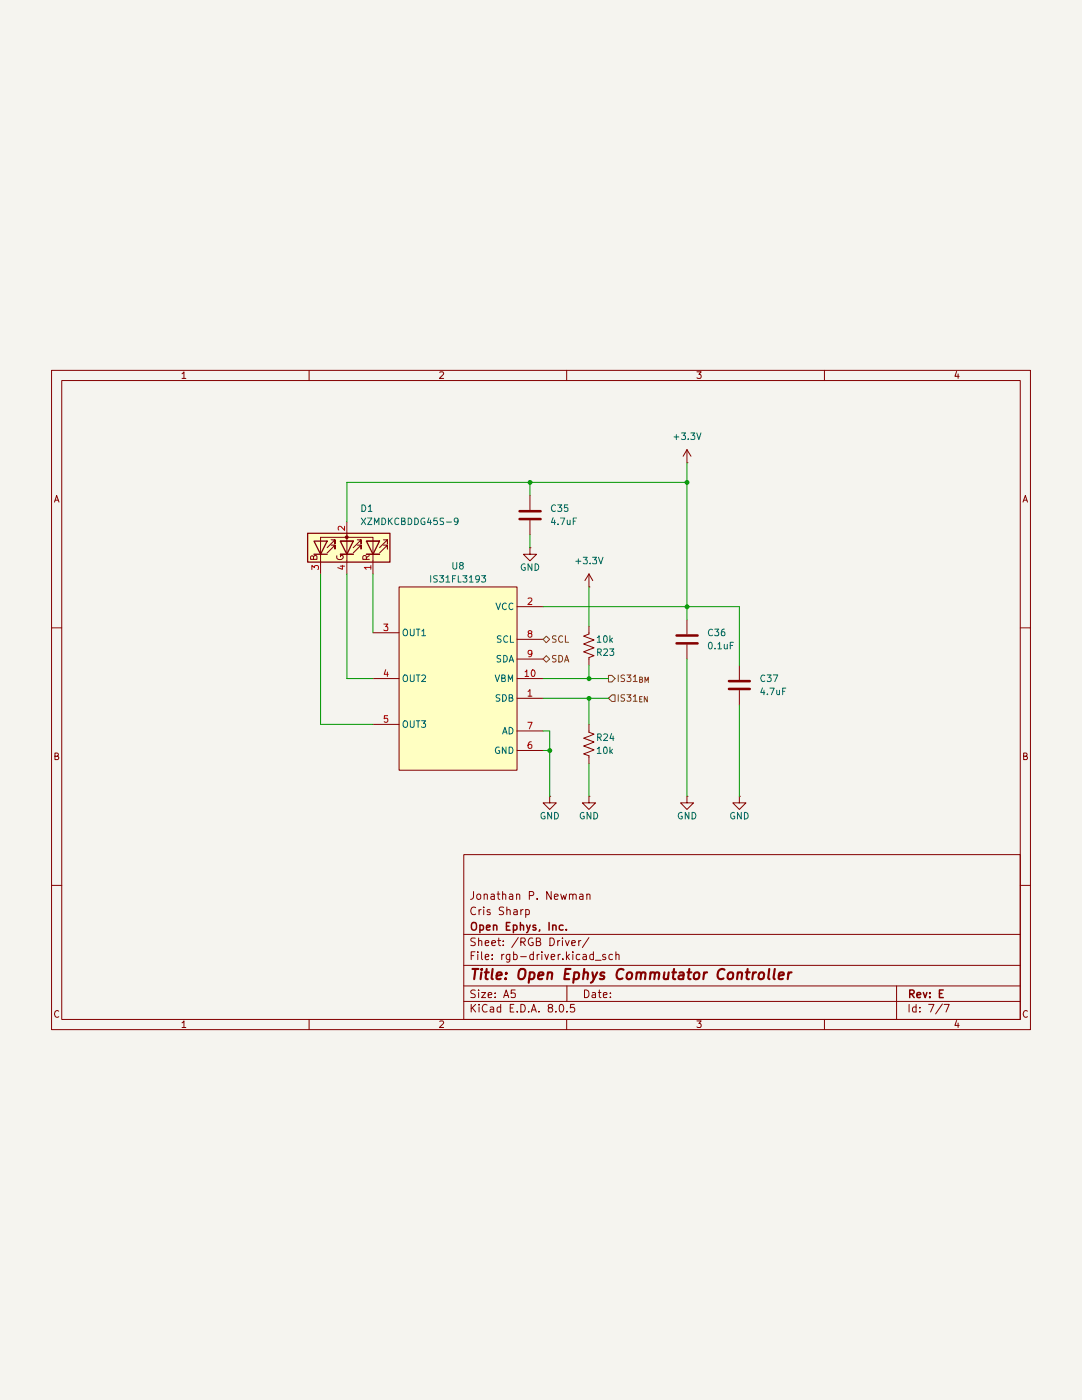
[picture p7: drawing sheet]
(kicad_sch
 (version 20231120)
 (generator "eeschema")
 (generator_version "8.0")
 (paper "A5")
 (title_block
  (title "Open Ephys Commutator Controller")
  (rev "E")
  (company "Open Ephys, Inc.")
  (comment 1 "Cris Sharp")
  (comment 2 "Jonathan P. Newman"))
 (lib_symbols
  (symbol "Device:C"
   (pin_numbers hide)
   (pin_names
    (offset 0.254)) (exclude_from_sim no) (in_bom yes) (on_board yes)
   (property "Reference" "C" (at 0.635 2.54 0) (effects (font (size 1.27 1.27)) (justify left)))
   (property "Value" "C" (at 0.635 -2.54 0) (effects (font (size 1.27 1.27)) (justify left)))
   (property "Footprint" "" (at 0.9652 -3.81 0) (effects (font (size 1.27 1.27)) (hide yes)))
   (property "Datasheet" "~" (at 0 0 0) (effects (font (size 1.27 1.27)) (hide yes)))
   (property "Description" "Unpolarized capacitor" (at 0 0 0) (effects (font (size 1.27 1.27)) (hide yes)))
   (symbol "C_0_1"
    (polyline (pts (xy -2.032 -0.762) (xy 2.032 -0.762)) (stroke (width 0.508) (type default)) (fill (type none)))
    (polyline (pts (xy -2.032 0.762) (xy 2.032 0.762)) (stroke (width 0.508) (type default)) (fill (type none))))
   (symbol "C_1_1"
    (pin passive line (at 0 3.81 270) (length 2.794) (name "~" (effects (font (size 1.27 1.27)))) (number "1" (effects (font (size 1.27 1.27)))))
    (pin passive line (at 0 -3.81 90) (length 2.794) (name "~" (effects (font (size 1.27 1.27)))) (number "2" (effects (font (size 1.27 1.27)))))))
  (symbol "Device:LED_RABG"
   (pin_names
    (offset 0) hide) (exclude_from_sim no) (in_bom yes) (on_board yes)
   (property "Reference" "D" (at 0 9.398 0) (effects (font (size 1.27 1.27))))
   (property "Value" "LED_RABG" (at 0 -8.89 0) (effects (font (size 1.27 1.27))))
   (property "Footprint" "" (at 0 -1.27 0) (effects (font (size 1.27 1.27)) (hide yes)))
   (property "Datasheet" "~" (at 0 -1.27 0) (effects (font (size 1.27 1.27)) (hide yes)))
   (property "Description" "RGB LED, red/anode/blue/green" (at 0 0 0) (effects (font (size 1.27 1.27)) (hide yes)))
   (symbol "LED_RABG_0_0"
    (text "B" (at -1.905 -6.35 0) (effects (font (size 1.27 1.27))))
    (text "G" (at -1.905 -1.27 0) (effects (font (size 1.27 1.27))))
    (text "R" (at -1.905 3.81 0) (effects (font (size 1.27 1.27)))))
   (symbol "LED_RABG_0_1"
    (polyline (pts (xy -1.27 -5.08) (xy -2.54 -5.08)) (stroke (width 0) (type default)) (fill (type none)))
    (polyline (pts (xy -1.27 -5.08) (xy 1.27 -5.08)) (stroke (width 0) (type default)) (fill (type none)))
    (polyline (pts (xy -1.27 -3.81) (xy -1.27 -6.35)) (stroke (width 0.254) (type default)) (fill (type none)))
    (polyline (pts (xy -1.27 0) (xy -2.54 0)) (stroke (width 0) (type default)) (fill (type none)))
    (polyline (pts (xy -1.27 1.27) (xy -1.27 -1.27)) (stroke (width 0.254) (type default)) (fill (type none)))
    (polyline (pts (xy -1.27 5.08) (xy -2.54 5.08)) (stroke (width 0) (type default)) (fill (type none)))
    (polyline (pts (xy -1.27 5.08) (xy 1.27 5.08)) (stroke (width 0) (type default)) (fill (type none)))
    (polyline (pts (xy -1.27 6.35) (xy -1.27 3.81)) (stroke (width 0.254) (type default)) (fill (type none)))
    (polyline (pts (xy 1.27 0) (xy -1.27 0)) (stroke (width 0) (type default)) (fill (type none)))
    (polyline (pts (xy 1.27 0) (xy 2.54 0)) (stroke (width 0) (type default)) (fill (type none)))
    (polyline (pts (xy -1.27 1.27) (xy -1.27 -1.27) (xy -1.27 -1.27)) (stroke (width 0) (type default)) (fill (type none)))
    (polyline (pts (xy -1.27 6.35) (xy -1.27 3.81) (xy -1.27 3.81)) (stroke (width 0) (type default)) (fill (type none)))
    (polyline (pts (xy 1.27 -5.08) (xy 2.032 -5.08) (xy 2.032 5.08) (xy 1.27 5.08)) (stroke (width 0) (type default)) (fill (type none)))
    (polyline (pts (xy 1.27 -3.81) (xy 1.27 -6.35) (xy -1.27 -5.08) (xy 1.27 -3.81)) (stroke (width 0.254) (type default)) (fill (type none)))
    (polyline (pts (xy 1.27 1.27) (xy 1.27 -1.27) (xy -1.27 0) (xy 1.27 1.27)) (stroke (width 0.254) (type default)) (fill (type none)))
    (polyline (pts (xy 1.27 6.35) (xy 1.27 3.81) (xy -1.27 5.08) (xy 1.27 6.35)) (stroke (width 0.254) (type default)) (fill (type none)))
    (polyline (pts (xy -1.016 -3.81) (xy 0.508 -2.286) (xy -0.254 -2.286) (xy 0.508 -2.286) (xy 0.508 -3.048)) (stroke (width 0) (type default)) (fill (type none)))
    (polyline (pts (xy -1.016 1.27) (xy 0.508 2.794) (xy -0.254 2.794) (xy 0.508 2.794) (xy 0.508 2.032)) (stroke (width 0) (type default)) (fill (type none)))
    (polyline (pts (xy -1.016 6.35) (xy 0.508 7.874) (xy -0.254 7.874) (xy 0.508 7.874) (xy 0.508 7.112)) (stroke (width 0) (type default)) (fill (type none)))
    (polyline (pts (xy 0 -3.81) (xy 1.524 -2.286) (xy 0.762 -2.286) (xy 1.524 -2.286) (xy 1.524 -3.048)) (stroke (width 0) (type default)) (fill (type none)))
    (polyline (pts (xy 0 1.27) (xy 1.524 2.794) (xy 0.762 2.794) (xy 1.524 2.794) (xy 1.524 2.032)) (stroke (width 0) (type default)) (fill (type none)))
    (polyline (pts (xy 0 6.35) (xy 1.524 7.874) (xy 0.762 7.874) (xy 1.524 7.874) (xy 1.524 7.112)) (stroke (width 0) (type default)) (fill (type none)))
    (rectangle (start 1.27 -1.27) (end 1.27 1.27) (stroke (width 0) (type default)) (fill (type none)))
    (rectangle (start 1.27 1.27) (end 1.27 1.27) (stroke (width 0) (type default)) (fill (type none)))
    (rectangle (start 1.27 3.81) (end 1.27 6.35) (stroke (width 0) (type default)) (fill (type none)))
    (rectangle (start 1.27 6.35) (end 1.27 6.35) (stroke (width 0) (type default)) (fill (type none)))
    (circle (center 2.032 0) (radius 0.254) (stroke (width 0) (type default)) (fill (type outline)))
    (rectangle (start 2.794 8.382) (end -2.794 -7.62) (stroke (width 0.254) (type default)) (fill (type background))))
   (symbol "LED_RABG_1_1"
    (pin passive line (at -5.08 5.08 0) (length 2.54) (name "RK" (effects (font (size 1.27 1.27)))) (number "1" (effects (font (size 1.27 1.27)))))
    (pin passive line (at 5.08 0 180) (length 2.54) (name "A" (effects (font (size 1.27 1.27)))) (number "2" (effects (font (size 1.27 1.27)))))
    (pin passive line (at -5.08 -5.08 0) (length 2.54) (name "BK" (effects (font (size 1.27 1.27)))) (number "3" (effects (font (size 1.27 1.27)))))
    (pin passive line (at -5.08 0 0) (length 2.54) (name "GK" (effects (font (size 1.27 1.27)))) (number "4" (effects (font (size 1.27 1.27)))))))
  (symbol "Device:R_US"
   (pin_numbers hide)
   (pin_names
    (offset 0)) (exclude_from_sim no) (in_bom yes) (on_board yes)
   (property "Reference" "R" (at 2.54 0 90) (effects (font (size 1.27 1.27))))
   (property "Value" "R_US" (at -2.54 0 90) (effects (font (size 1.27 1.27))))
   (property "Footprint" "" (at 1.016 -0.254 90) (effects (font (size 1.27 1.27)) (hide yes)))
   (property "Datasheet" "~" (at 0 0 0) (effects (font (size 1.27 1.27)) (hide yes)))
   (property "Description" "Resistor, US symbol" (at 0 0 0) (effects (font (size 1.27 1.27)) (hide yes)))
   (symbol "R_US_0_1"
    (polyline (pts (xy 0 -2.286) (xy 0 -2.54)) (stroke (width 0) (type default)) (fill (type none)))
    (polyline (pts (xy 0 2.286) (xy 0 2.54)) (stroke (width 0) (type default)) (fill (type none)))
    (polyline (pts (xy 0 -0.762) (xy 1.016 -1.143) (xy 0 -1.524) (xy -1.016 -1.905) (xy 0 -2.286)) (stroke (width 0) (type default)) (fill (type none)))
    (polyline (pts (xy 0 0.762) (xy 1.016 0.381) (xy 0 0) (xy -1.016 -0.381) (xy 0 -0.762)) (stroke (width 0) (type default)) (fill (type none)))
    (polyline (pts (xy 0 2.286) (xy 1.016 1.905) (xy 0 1.524) (xy -1.016 1.143) (xy 0 0.762)) (stroke (width 0) (type default)) (fill (type none))))
   (symbol "R_US_1_1"
    (pin passive line (at 0 3.81 270) (length 1.27) (name "~" (effects (font (size 1.27 1.27)))) (number "1" (effects (font (size 1.27 1.27)))))
    (pin passive line (at 0 -3.81 90) (length 1.27) (name "~" (effects (font (size 1.27 1.27)))) (number "2" (effects (font (size 1.27 1.27)))))))
  (symbol "open-ephys:IS31FL3193" (exclude_from_sim no) (in_bom yes) (on_board yes)
   (property "Reference" "U" (at 0 21.59 0) (effects (font (size 1.27 1.27))))
   (property "Value" "IS31FL3193" (at 0 19.05 0) (effects (font (size 1.27 1.27))))
   (property "Footprint" "Package_DFN_QFN:DFN-10-1EP_3x3mm_P0.5mm_EP1.65x2.38mm" (at 0 0 0) (effects (font (size 1.27 1.27)) (hide yes)))
   (property "Datasheet" "https://lumissil.com/assets/pdf/core/IS31FL3193_DS.pdf" (at 0 0 0) (effects (font (size 1.27 1.27)) (hide yes)))
   (property "Description" "3-CHANNEL LED DRIVER " (at 0 0 0) (effects (font (size 1.27 1.27)) (hide yes)))
   (symbol "IS31FL3193_0_1"
    (rectangle (start -11.43 17.78) (end 11.43 -17.78) (stroke (width 0) (type default)) (fill (type background))))
   (symbol "IS31FL3193_1_0"
    (pin passive line (at 16.51 -13.97 180) (length 5.08) hide (name "GND" (effects (font (size 1.27 1.27)))) (number "11" (effects (font (size 1.27 1.27))))))
   (symbol "IS31FL3193_1_1"
    (pin input line (at 16.51 -3.81 180) (length 5.08) (name "SDB" (effects (font (size 1.27 1.27)))) (number "1" (effects (font (size 1.27 1.27)))))
    (pin open_collector line (at 16.51 0 180) (length 5.08) (name "VBM" (effects (font (size 1.27 1.27)))) (number "10" (effects (font (size 1.27 1.27)))))
    (pin power_in line (at 16.51 13.97 180) (length 5.08) (name "VCC" (effects (font (size 1.27 1.27)))) (number "2" (effects (font (size 1.27 1.27)))))
    (pin input line (at -16.51 8.89 0) (length 5.08) (name "OUT1" (effects (font (size 1.27 1.27)))) (number "3" (effects (font (size 1.27 1.27)))))
    (pin input line (at -16.51 0 0) (length 5.08) (name "OUT2" (effects (font (size 1.27 1.27)))) (number "4" (effects (font (size 1.27 1.27)))))
    (pin input line (at -16.51 -8.89 0) (length 5.08) (name "OUT3" (effects (font (size 1.27 1.27)))) (number "5" (effects (font (size 1.27 1.27)))))
    (pin power_in line (at 16.51 -13.97 180) (length 5.08) (name "GND" (effects (font (size 1.27 1.27)))) (number "6" (effects (font (size 1.27 1.27)))))
    (pin input line (at 16.51 -10.16 180) (length 5.08) (name "AD" (effects (font (size 1.27 1.27)))) (number "7" (effects (font (size 1.27 1.27)))))
    (pin open_collector line (at 16.51 7.62 180) (length 5.08) (name "SCL" (effects (font (size 1.27 1.27)))) (number "8" (effects (font (size 1.27 1.27)))))
    (pin open_collector line (at 16.51 3.81 180) (length 5.08) (name "SDA" (effects (font (size 1.27 1.27)))) (number "9" (effects (font (size 1.27 1.27)))))))
  (symbol "power:+3.3V"
   (power)
   (pin_numbers hide)
   (pin_names
    (offset 0) hide) (exclude_from_sim no) (in_bom yes) (on_board yes)
   (property "Reference" "#PWR" (at 0 -3.81 0) (effects (font (size 1.27 1.27)) (hide yes)))
   (property "Value" "+3.3V" (at 0 3.556 0) (effects (font (size 1.27 1.27))))
   (property "Footprint" "" (at 0 0 0) (effects (font (size 1.27 1.27)) (hide yes)))
   (property "Datasheet" "" (at 0 0 0) (effects (font (size 1.27 1.27)) (hide yes)))
   (property "Description" "Power symbol creates a global label with name \"+3.3V\"" (at 0 0 0) (effects (font (size 1.27 1.27)) (hide yes)))
   (symbol "+3.3V_0_1"
    (polyline (pts (xy -0.762 1.27) (xy 0 2.54)) (stroke (width 0) (type default)) (fill (type none)))
    (polyline (pts (xy 0 0) (xy 0 2.54)) (stroke (width 0) (type default)) (fill (type none)))
    (polyline (pts (xy 0 2.54) (xy 0.762 1.27)) (stroke (width 0) (type default)) (fill (type none))))
   (symbol "+3.3V_1_1"
    (pin power_in line (at 0 0 90) (length 0) (name "~" (effects (font (size 1.27 1.27)))) (number "1" (effects (font (size 1.27 1.27)))))))
  (symbol "power:GND"
   (power)
   (pin_numbers hide)
   (pin_names
    (offset 0) hide) (exclude_from_sim no) (in_bom yes) (on_board yes)
   (property "Reference" "#PWR" (at 0 -6.35 0) (effects (font (size 1.27 1.27)) (hide yes)))
   (property "Value" "GND" (at 0 -3.81 0) (effects (font (size 1.27 1.27))))
   (property "Footprint" "" (at 0 0 0) (effects (font (size 1.27 1.27)) (hide yes)))
   (property "Datasheet" "" (at 0 0 0) (effects (font (size 1.27 1.27)) (hide yes)))
   (property "Description" "Power symbol creates a global label with name \"GND\" , ground" (at 0 0 0) (effects (font (size 1.27 1.27)) (hide yes)))
   (symbol "GND_0_1"
    (polyline (pts (xy 0 0) (xy 0 -1.27) (xy 1.27 -1.27) (xy 0 -2.54) (xy -1.27 -1.27) (xy 0 -1.27)) (stroke (width 0) (type default)) (fill (type none))))
   (symbol "GND_1_1"
    (pin power_in line (at 0 0 270) (length 0) (name "~" (effects (font (size 1.27 1.27)))) (number "1" (effects (font (size 1.27 1.27))))))))
 (junction
  (at 106.68 83.82)
  (diameter 0)
  (color 0 0 0 0))
 (junction
  (at 133.35 31.75)
  (diameter 0)
  (color 0 0 0 0))
 (junction
  (at 133.35 55.88)
  (diameter 0)
  (color 0 0 0 0))
 (junction
  (at 114.3 69.85)
  (diameter 0)
  (color 0 0 0 0))
 (junction
  (at 114.3 73.66)
  (diameter 0)
  (color 0 0 0 0))
 (junction
  (at 102.87 31.75)
  (diameter 0)
  (color 0 0 0 0))
 (wire
  (pts (xy 62.23 78.74) (xy 72.39 78.74))
  (stroke (width 0) (type default)))
 (wire
  (pts (xy 143.51 55.88) (xy 143.51 67.31))
  (stroke (width 0) (type default)))
 (wire
  (pts (xy 102.87 31.75) (xy 67.31 31.75))
  (stroke (width 0) (type default)))
 (wire
  (pts (xy 106.68 83.82) (xy 106.68 92.71))
  (stroke (width 0) (type default)))
 (wire
  (pts (xy 114.3 67.31) (xy 114.3 69.85))
  (stroke (width 0) (type default)))
 (wire
  (pts (xy 102.87 31.75) (xy 102.87 34.29))
  (stroke (width 0) (type default)))
 (wire
  (pts (xy 72.39 49.53) (xy 72.39 60.96))
  (stroke (width 0) (type default)))
 (wire
  (pts (xy 67.31 69.85) (xy 72.39 69.85))
  (stroke (width 0) (type default)))
 (wire
  (pts (xy 105.41 55.88) (xy 133.35 55.88))
  (stroke (width 0) (type default)))
 (wire
  (pts (xy 114.3 92.71) (xy 114.3 86.36))
  (stroke (width 0) (type default)))
 (wire
  (pts (xy 105.41 69.85) (xy 114.3 69.85))
  (stroke (width 0) (type default)))
 (wire
  (pts (xy 114.3 69.85) (xy 118.11 69.85))
  (stroke (width 0) (type default)))
 (wire
  (pts (xy 105.41 83.82) (xy 106.68 83.82))
  (stroke (width 0) (type default)))
 (wire
  (pts (xy 106.68 80.01) (xy 106.68 83.82))
  (stroke (width 0) (type default)))
 (wire
  (pts (xy 133.35 55.88) (xy 133.35 31.75))
  (stroke (width 0) (type default)))
 (wire
  (pts (xy 102.87 31.75) (xy 133.35 31.75))
  (stroke (width 0) (type default)))
 (wire
  (pts (xy 114.3 73.66) (xy 105.41 73.66))
  (stroke (width 0) (type default)))
 (wire
  (pts (xy 62.23 49.53) (xy 62.23 78.74))
  (stroke (width 0) (type default)))
 (wire
  (pts (xy 114.3 78.74) (xy 114.3 73.66))
  (stroke (width 0) (type default)))
 (wire
  (pts (xy 133.35 31.75) (xy 133.35 27.94))
  (stroke (width 0) (type default)))
 (wire
  (pts (xy 102.87 41.91) (xy 102.87 44.45))
  (stroke (width 0) (type default)))
 (wire
  (pts (xy 143.51 74.93) (xy 143.51 92.71))
  (stroke (width 0) (type default)))
 (wire
  (pts (xy 105.41 80.01) (xy 106.68 80.01))
  (stroke (width 0) (type default)))
 (wire
  (pts (xy 67.31 31.75) (xy 67.31 39.37))
  (stroke (width 0) (type default)))
 (wire
  (pts (xy 114.3 52.07) (xy 114.3 59.69))
  (stroke (width 0) (type default)))
 (wire
  (pts (xy 133.35 55.88) (xy 143.51 55.88))
  (stroke (width 0) (type default)))
 (wire
  (pts (xy 67.31 49.53) (xy 67.31 69.85))
  (stroke (width 0) (type default)))
 (wire
  (pts (xy 133.35 66.04) (xy 133.35 92.71))
  (stroke (width 0) (type default)))
 (wire
  (pts (xy 133.35 55.88) (xy 133.35 58.42))
  (stroke (width 0) (type default)))
 (wire
  (pts (xy 114.3 73.66) (xy 118.11 73.66))
  (stroke (width 0) (type default)))
 (hierarchical_label "SCL"
  (shape bidirectional)
  (at 105.41 62.23 0)
  (fields_autoplaced yes)
  (effects (font (size 1.27 1.27)) (justify left)))
 (hierarchical_label "IS31_{BM}"
  (shape output)
  (at 118.11 69.85 0)
  (fields_autoplaced yes)
  (effects (font (size 1.27 1.27)) (justify left)))
 (hierarchical_label "IS31_{EN}"
  (shape input)
  (at 118.11 73.66 0)
  (fields_autoplaced yes)
  (effects (font (size 1.27 1.27)) (justify left)))
 (hierarchical_label "SDA"
  (shape bidirectional)
  (at 105.41 66.04 0)
  (fields_autoplaced yes)
  (effects (font (size 1.27 1.27)) (justify left)))
 (symbol
  (lib_id "Device:C")
  (at 102.87 38.1 0)
  (unit 1)
  (exclude_from_sim no)
  (in_bom yes)
  (on_board yes)
  (dnp no)
  (property "Reference" "C35" (at 106.68 36.83 0) (effects (font (size 1.27 1.27)) (justify left)))
  (property "Value" "4.7uF" (at 106.68 39.37 0) (effects (font (size 1.27 1.27)) (justify left)))
  (property "Footprint" "Capacitor_SMD:C_0805_2012Metric" (at 103.8352 41.91 0) (effects (font (size 1.27 1.27)) (hide yes)))
  (property "Datasheet" "~" (at 102.87 38.1 0) (effects (font (size 1.27 1.27)) (hide yes)))
  (property "Description" "Unpolarized capacitor" (at 102.87 38.1 0) (effects (font (size 1.27 1.27)) (hide yes)))
  (pin "1")
  (pin "2"))
 (symbol
  (lib_id "Device:R_US")
  (at 114.3 63.5 0)
  (mirror x)
  (unit 1)
  (exclude_from_sim no)
  (in_bom yes)
  (on_board yes)
  (dnp no)
  (property "Reference" "R23" (at 115.57 64.77 0) (effects (font (size 1.27 1.27)) (justify left)))
  (property "Value" "10k" (at 115.57 62.23 0) (effects (font (size 1.27 1.27)) (justify left)))
  (property "Footprint" "Resistor_SMD:R_0603_1608Metric" (at 115.316 63.246 90) (effects (font (size 1.27 1.27)) (hide yes)))
  (property "Datasheet" "~" (at 114.3 63.5 0) (effects (font (size 1.27 1.27)) (hide yes)))
  (property "Description" "Resistor, US symbol" (at 114.3 63.5 0) (effects (font (size 1.27 1.27)) (hide yes)))
  (pin "1")
  (pin "2"))
 (symbol
  (lib_id "Device:C")
  (at 133.35 62.23 0)
  (unit 1)
  (exclude_from_sim no)
  (in_bom yes)
  (on_board yes)
  (dnp no)
  (fields_autoplaced yes)
  (property "Reference" "C36" (at 137.16 60.96 0) (effects (font (size 1.27 1.27)) (justify left)))
  (property "Value" "0.1uF" (at 137.16 63.5 0) (effects (font (size 1.27 1.27)) (justify left)))
  (property "Footprint" "Capacitor_SMD:C_0402_1005Metric" (at 134.3152 66.04 0) (effects (font (size 1.27 1.27)) (hide yes)))
  (property "Datasheet" "~" (at 133.35 62.23 0) (effects (font (size 1.27 1.27)) (hide yes)))
  (property "Description" "Unpolarized capacitor" (at 133.35 62.23 0) (effects (font (size 1.27 1.27)) (hide yes)))
  (property "Voltage" "50V" (at 133.35 62.23 0) (effects (font (size 1.27 1.27)) (hide yes)))
  (pin "1")
  (pin "2"))
 (symbol
  (lib_id "power:GND")
  (at 106.68 92.71 0)
  (unit 1)
  (exclude_from_sim no)
  (in_bom yes)
  (on_board yes)
  (dnp no)
  (property "Reference" "#PWR072" (at 106.68 99.06 0) (effects (font (size 1.27 1.27)) (hide yes)))
  (property "Value" "GND" (at 106.68 96.52 0) (effects (font (size 1.27 1.27))))
  (property "Footprint" "" (at 106.68 92.71 0) (effects (font (size 1.27 1.27)) (hide yes)))
  (property "Datasheet" "" (at 106.68 92.71 0) (effects (font (size 1.27 1.27)) (hide yes)))
  (property "Description" "Power symbol creates a global label with name \"GND\" , ground" (at 106.68 92.71 0) (effects (font (size 1.27 1.27)) (hide yes)))
  (pin "1"))
 (symbol
  (lib_id "Device:C")
  (at 143.51 71.12 0)
  (unit 1)
  (exclude_from_sim no)
  (in_bom yes)
  (on_board yes)
  (dnp no)
  (fields_autoplaced yes)
  (property "Reference" "C37" (at 147.32 69.85 0) (effects (font (size 1.27 1.27)) (justify left)))
  (property "Value" "4.7uF" (at 147.32 72.39 0) (effects (font (size 1.27 1.27)) (justify left)))
  (property "Footprint" "Capacitor_SMD:C_0805_2012Metric" (at 144.4752 74.93 0) (effects (font (size 1.27 1.27)) (hide yes)))
  (property "Datasheet" "~" (at 143.51 71.12 0) (effects (font (size 1.27 1.27)) (hide yes)))
  (property "Description" "Unpolarized capacitor" (at 143.51 71.12 0) (effects (font (size 1.27 1.27)) (hide yes)))
  (pin "1")
  (pin "2"))
 (symbol
  (lib_id "Device:R_US")
  (at 114.3 82.55 0)
  (unit 1)
  (exclude_from_sim no)
  (in_bom yes)
  (on_board yes)
  (dnp no)
  (property "Reference" "R24" (at 115.57 81.28 0) (effects (font (size 1.27 1.27)) (justify left)))
  (property "Value" "10k" (at 115.57 83.82 0) (effects (font (size 1.27 1.27)) (justify left)))
  (property "Footprint" "Resistor_SMD:R_0603_1608Metric" (at 115.316 82.804 90) (effects (font (size 1.27 1.27)) (hide yes)))
  (property "Datasheet" "~" (at 114.3 82.55 0) (effects (font (size 1.27 1.27)) (hide yes)))
  (property "Description" "Resistor, US symbol" (at 114.3 82.55 0) (effects (font (size 1.27 1.27)) (hide yes)))
  (pin "1")
  (pin "2"))
 (symbol
  (lib_id "power:GND")
  (at 114.3 92.71 0)
  (unit 1)
  (exclude_from_sim no)
  (in_bom yes)
  (on_board yes)
  (dnp no)
  (property "Reference" "#PWR073" (at 114.3 99.06 0) (effects (font (size 1.27 1.27)) (hide yes)))
  (property "Value" "GND" (at 114.3 96.52 0) (effects (font (size 1.27 1.27))))
  (property "Footprint" "" (at 114.3 92.71 0) (effects (font (size 1.27 1.27)) (hide yes)))
  (property "Datasheet" "" (at 114.3 92.71 0) (effects (font (size 1.27 1.27)) (hide yes)))
  (property "Description" "Power symbol creates a global label with name \"GND\" , ground" (at 114.3 92.71 0) (effects (font (size 1.27 1.27)) (hide yes)))
  (pin "1"))
 (symbol
  (lib_id "power:+3.3V")
  (at 114.3 52.07 0)
  (unit 1)
  (exclude_from_sim no)
  (in_bom yes)
  (on_board yes)
  (dnp no)
  (fields_autoplaced yes)
  (property "Reference" "#PWR071" (at 114.3 55.88 0) (effects (font (size 1.27 1.27)) (hide yes)))
  (property "Value" "+3.3V" (at 114.3 46.99 0) (effects (font (size 1.27 1.27))))
  (property "Footprint" "" (at 114.3 52.07 0) (effects (font (size 1.27 1.27)) (hide yes)))
  (property "Datasheet" "" (at 114.3 52.07 0) (effects (font (size 1.27 1.27)) (hide yes)))
  (property "Description" "Power symbol creates a global label with name \"+3.3V\"" (at 114.3 52.07 0) (effects (font (size 1.27 1.27)) (hide yes)))
  (pin "1"))
 (symbol
  (lib_id "power:GND")
  (at 133.35 92.71 0)
  (unit 1)
  (exclude_from_sim no)
  (in_bom yes)
  (on_board yes)
  (dnp no)
  (property "Reference" "#PWR074" (at 133.35 99.06 0) (effects (font (size 1.27 1.27)) (hide yes)))
  (property "Value" "GND" (at 133.35 96.52 0) (effects (font (size 1.27 1.27))))
  (property "Footprint" "" (at 133.35 92.71 0) (effects (font (size 1.27 1.27)) (hide yes)))
  (property "Datasheet" "" (at 133.35 92.71 0) (effects (font (size 1.27 1.27)) (hide yes)))
  (property "Description" "Power symbol creates a global label with name \"GND\" , ground" (at 133.35 92.71 0) (effects (font (size 1.27 1.27)) (hide yes)))
  (pin "1"))
 (symbol
  (lib_id "power:GND")
  (at 143.51 92.71 0)
  (unit 1)
  (exclude_from_sim no)
  (in_bom yes)
  (on_board yes)
  (dnp no)
  (property "Reference" "#PWR075" (at 143.51 99.06 0) (effects (font (size 1.27 1.27)) (hide yes)))
  (property "Value" "GND" (at 143.51 96.52 0) (effects (font (size 1.27 1.27))))
  (property "Footprint" "" (at 143.51 92.71 0) (effects (font (size 1.27 1.27)) (hide yes)))
  (property "Datasheet" "" (at 143.51 92.71 0) (effects (font (size 1.27 1.27)) (hide yes)))
  (property "Description" "Power symbol creates a global label with name \"GND\" , ground" (at 143.51 92.71 0) (effects (font (size 1.27 1.27)) (hide yes)))
  (pin "1"))
 (symbol
  (lib_id "Device:LED_RABG")
  (at 67.31 44.45 270)
  (mirror x)
  (unit 1)
  (exclude_from_sim no)
  (in_bom yes)
  (on_board yes)
  (dnp no)
  (property "Reference" "D1" (at 69.85 36.83 90) (effects (font (size 1.27 1.27)) (justify left)))
  (property "Value" "XZMDKCBDDG45S-9" (at 69.85 39.37 90) (effects (font (size 1.27 1.27)) (justify left)))
  (property "Footprint" "open-ephys:SUNLED_PLCC4-INV_3.2x2.8x1.9mm" (at 66.04 44.45 0) (effects (font (size 1.27 1.27)) (hide yes)))
  (property "Datasheet" "~" (at 66.04 44.45 0) (effects (font (size 1.27 1.27)) (hide yes)))
  (property "Description" "RGB LED, red/anode/blue/green" (at 67.31 44.45 0) (effects (font (size 1.27 1.27)) (hide yes)))
  (pin "1")
  (pin "2")
  (pin "3")
  (pin "4"))
 (symbol
  (lib_id "power:GND")
  (at 102.87 44.45 0)
  (unit 1)
  (exclude_from_sim no)
  (in_bom yes)
  (on_board yes)
  (dnp no)
  (property "Reference" "#PWR070" (at 102.87 50.8 0) (effects (font (size 1.27 1.27)) (hide yes)))
  (property "Value" "GND" (at 102.87 48.26 0) (effects (font (size 1.27 1.27))))
  (property "Footprint" "" (at 102.87 44.45 0) (effects (font (size 1.27 1.27)) (hide yes)))
  (property "Datasheet" "" (at 102.87 44.45 0) (effects (font (size 1.27 1.27)) (hide yes)))
  (property "Description" "Power symbol creates a global label with name \"GND\" , ground" (at 102.87 44.45 0) (effects (font (size 1.27 1.27)) (hide yes)))
  (pin "1"))
 (symbol
  (lib_id "power:+3.3V")
  (at 133.35 27.94 0)
  (unit 1)
  (exclude_from_sim no)
  (in_bom yes)
  (on_board yes)
  (dnp no)
  (fields_autoplaced yes)
  (property "Reference" "#PWR069" (at 133.35 31.75 0) (effects (font (size 1.27 1.27)) (hide yes)))
  (property "Value" "+3.3V" (at 133.35 22.86 0) (effects (font (size 1.27 1.27))))
  (property "Footprint" "" (at 133.35 27.94 0) (effects (font (size 1.27 1.27)) (hide yes)))
  (property "Datasheet" "" (at 133.35 27.94 0) (effects (font (size 1.27 1.27)) (hide yes)))
  (property "Description" "Power symbol creates a global label with name \"+3.3V\"" (at 133.35 27.94 0) (effects (font (size 1.27 1.27)) (hide yes)))
  (pin "1"))
 (symbol
  (lib_id "open-ephys:IS31FL3193")
  (at 88.9 69.85 0)
  (unit 1)
  (exclude_from_sim no)
  (in_bom yes)
  (on_board yes)
  (dnp no)
  (property "Reference" "U8" (at 88.9 48.006 0) (effects (font (size 1.27 1.27))))
  (property "Value" "IS31FL3193" (at 88.9 50.546 0) (effects (font (size 1.27 1.27))))
  (property "Footprint" "Package_DFN_QFN:DFN-10-1EP_3x3mm_P0.5mm_EP1.65x2.38mm" (at 88.9 69.85 0) (effects (font (size 1.27 1.27)) (hide yes)))
  (property "Datasheet" "https://lumissil.com/assets/pdf/core/IS31FL3193_DS.pdf" (at 88.9 69.85 0) (effects (font (size 1.27 1.27)) (hide yes)))
  (property "Description" "3-CHANNEL LED DRIVER" (at 88.9 69.85 0) (effects (font (size 1.27 1.27)) (hide yes)))
  (pin "11")
  (pin "1")
  (pin "10")
  (pin "2")
  (pin "3")
  (pin "4")
  (pin "5")
  (pin "6")
  (pin "7")
  (pin "8")
  (pin "9")))
